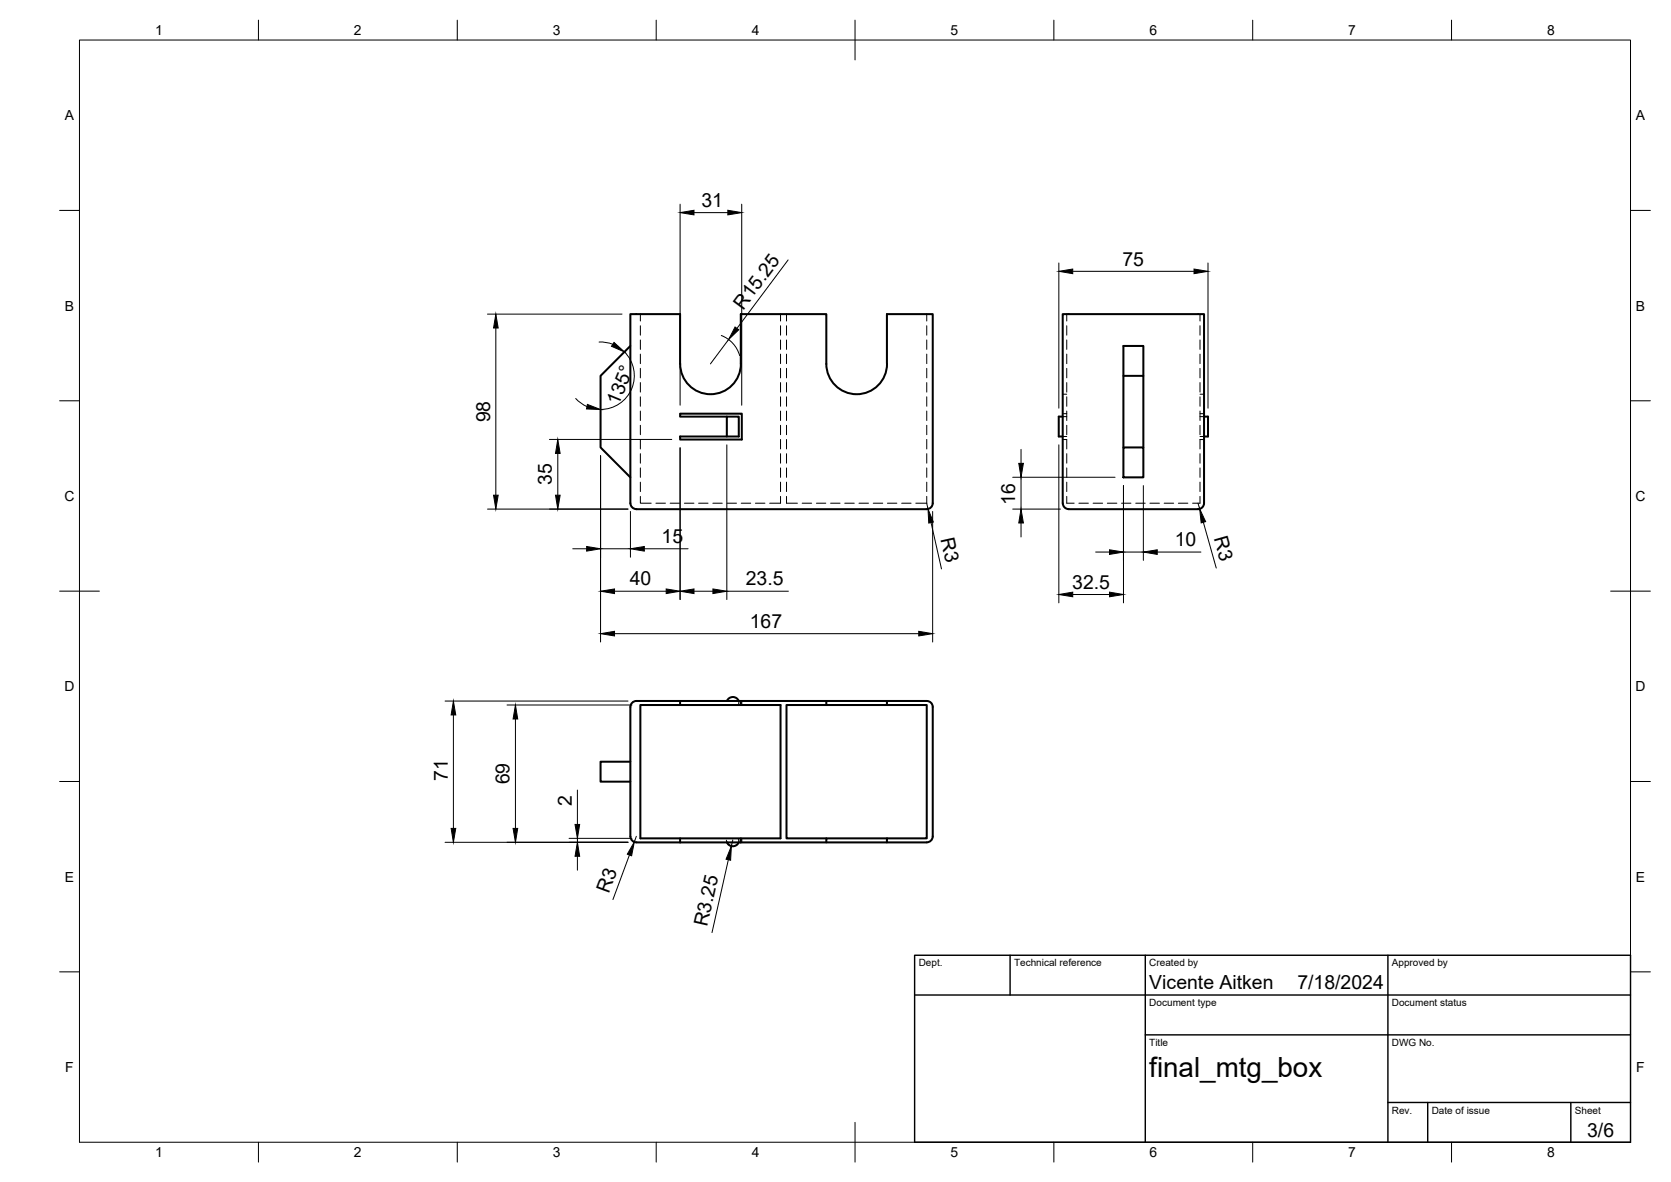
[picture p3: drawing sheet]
<svg xmlns="http://www.w3.org/2000/svg" width="420mm" height="297mm" viewBox="0 0 420 297" stroke-linecap="round" stroke-linejoin="round" font-family="sans-serif">
<!-- layer: Visible -->
<g fill="none" stroke="#000" stroke-width=".51">
<path d="M158.5 86.9l-7.5 7.6v17.9l7.5 7.6M171 91.4v-12.5h-12.5v47.6M171 91.4a7.6 7.6 0 0 0 7.7 7.7 7.6 7.6 0 0 0 7.6-7.7M186.3 91.4v-12.5h21.5v12.5a7.6 7.6 0 0 0 7.6 7.7 7.6 7.6 0 0 0 7.6-7.7v-12.5h11.5v47.5a1.49 1.49 0 0 1-1.5 1.5M282.5 94.5h5v17.9M287.5 94.5v-7.6h-5v25.5M182.8 104.7h-11.8v-.7h15.5v6.5h-15.5v-.8h14.8v-5h-3v5M267.2 104.7h-1v5h1M282.5 112.4h5v7.6h-5zM302.7 104.7h1v5h-1M158.5 126.4a1.49 1.49 0 0 0 1.5 1.5M160 128h73"/>
<path d="M268.7 128h32.5M301.3 127.9a1.49 1.49 0 0 0 1.4-1.5v-47.5h-35.5v47.6a1.54 1.54 0 0 0 1.5 1.4M158.5 177.7v32.5M171 177.2h-10v33.5h35.3v-33.5h-10M171 177.2h15.3M171 176.2v1M182.8 176.2a1.62 1.62 0 0 1 1.5-1 1.62 1.62 0 0 1 1.5 1M186.3 176.2v1M207.8 176.2v1h15.2M207.8 177.2h-10v33.5h10M223 176.2h-63a1.49 1.49 0 0 0-1.5 1.4M158.5 191.4h-7.5v5h7.5"/>
<path d="M158.5 210.2a1.49 1.49 0 0 0 1.5 1.5M160 211.7h11M171 211.7h15.3M171 210.7v1M182.8 211.7a1.62 1.62 0 0 0 1.5 1 1.62 1.62 0 0 0 1.5-1M186.3 211.7h36.7M186.3 210.7v1M223 210.7h-15.2v1M233 211.7a1.49 1.49 0 0 0 1.5-1.5v-32.6a1.49 1.49 0 0 0-1.5-1.4h-10v1h10v33.5h-10v1h10"/>
</g>
<!-- layer: Hidden -->
<g fill="none" stroke="#000" stroke-width=".25">
<path d="M161 78.9v1.8M196.3 78.9v1.8M197.8 78.9v1.8M233 78.9v1.8M268.2 78.9v1.8M301.7 78.9v1.8M161 81.9v2.3M161 85.4v2.4M161 89v2.4M161 92.6v2.4M161 96.1v2.4M161 99.7v2.4"/>
<path d="M196.3 81.9v2.3M196.3 85.4v2.4M196.3 89v2.4M196.3 92.6v2.4M196.3 96.1v2.4M196.3 99.7v2.4M197.8 81.9v2.3M197.8 85.4v2.4M197.8 89v2.4M197.8 92.6v2.4M197.8 96.1v2.4M197.8 99.7v2.4"/>
<path d="M233 81.9v2.3M233 85.4v2.4M233 89v2.4M233 92.6v2.4M233 96.1v2.4M233 99.7v2.4M267.2 99.1h1M268.2 81.9v2.3M268.2 85.4v2.4M268.2 89v2.4M268.2 92.6v2.4M268.2 96.1v2.4"/>
<path d="M268.2 99.7v2.4M301.7 81.9v2.3M301.7 85.4v2.4M301.7 89v2.4M301.7 92.6v2.4M301.7 96.1v2.4M301.7 99.7v2.4M301.7 99.1h1M161 103.3v2.4M161 106.9v2.3M161 110.4v2.4M161 114v2.4"/>
<path d="M161 117.6v2.4M196.3 103.3v2.4M196.3 106.9v2.3M196.3 110.4v2.4M196.3 114v2.4M196.3 117.6v2.4M197.8 103.3v2.4M197.8 106.9v2.3M197.8 110.4v2.4M197.8 114v2.4M197.8 117.6v2.4M233 103.3v2.4"/>
<path d="M233 106.9v2.3M233 110.4v2.4M233 114v2.4M233 117.6v2.4M267.2 109.7h1M267.2 110.5h1v2.3M267.2 104h1M267.2 104.7h1M268.2 103.3v2.4M268.2 106.9v2.3M268.2 114v2.4M268.2 117.6v2.4"/>
<path d="M301.7 103.3v2.4M301.7 106.9v2.3M301.7 114v2.4M301.7 117.6v2.4M301.7 109.7h1M301.7 104h1M301.7 104.7h1M302.7 110.5l-1-.1v2.4M161 124.7v1.8h2.7M161 121.2v2.3M164.9 126.5h2.4M168.5 126.5h2.4"/>
<path d="M172.1 126.5h2.4M175.7 126.5h2.3M179.2 126.5h2.4M182.8 126.5h2.4M186.4 126.5h2.4M189.9 126.5h2.4M196.3 121.2v2.3M196.3 124.7v1.8h-2.8M197.8 124.7v1.8h2.7M197.8 121.2v2.3M201.7 126.5h2.4M205.3 126.5h2.3"/>
<path d="M208.9 126.5h2.3M212.4 126.5h2.4M216 126.5h2.4M219.6 126.5h2.4M223.1 126.5h2.4M226.7 126.5h2.4M233 124.7v1.8h-2.7M233 121.2v2.3M268.2 124.7v1.8h1.9M268.2 121.2v2.3M271.3 126.5h2.4M274.8 126.5h2.4"/>
<path d="M278.4 126.5h2.4M282 126.5h2.4M285.6 126.5h2.4M289.1 126.5h2.4M292.7 126.5h2.4M296.3 126.5h2.4M301.7 124.7v1.8h-1.8M301.7 121.2v2.3M185.8 176.2l-.1 .6-.4 .4M186.5 176.2v1M185.3 210.7l.4 .3 .1 .7M186.5 210.7v1"/>
</g>
<!-- layer: BORDER -->
<g fill="none" stroke="#000" stroke-width=".25">
<path d="M20 10.1h390v276.9h-390zM65 5.1v5M115 5.1v5M165 5.1v5M215 5.1v10M265 5.1v5M315 5.1v5M365 5.1v5M15 52.9h5M410 52.9h5M15 100.7h5M410 100.7h5"/>
<path d="M15 148.6h10M405 148.6h10M15 196.4h5M410 196.4h5M15 244.2h5M410 244.2h5M65 287v5M115 287v5M165 287v5M215 282.1v9.9M265 287v5M315 287v5"/>
<path d="M365 287v5"/>
</g>
<!-- layer: TITLEBLOCK -->
<path d="M230 240.1h180v46.9h-180zM230 250h180M254 240.1v9.9M288 240.1v46.9M349 240.1v46.9M288 260.1h122M349 277.1h61M359 277.1v9.9M395 277.1v9.9" fill="none" stroke="#000" stroke-width=".36"/>
<!-- layer: FD_Dimensions -->
<g fill="none" stroke="#000" stroke-width=".25">
<path d="M171 51.3v50.5M174.5 53.4h8.5M186.5 51.3v50.5M122.6 78.9h33.8M198.2 65.3l-12.9 17.2M266.2 66.1v36.5M269.7 68.2h30.5M303.7 66.1v36.5M124.7 82.4v42M150.6 86l1.8 .1 1.7 .4M157 88.4a8.5 8.5 0 0 1 1.8 9.3 8.5 8.5 0 0 1-7.8 5.2M181.4 84.3a7.6 7.6 0 0 1 4.6 5.1"/>
<path d="M183.2 85.3l-4.6 6.1M138.2 110.4h30.7M140.3 113.9v10.5M144.8 100.1l1.3 1.2 1.5 .9M151 114.5v46.8M171 112.5v38.2M182.8 111.8v38.9M254.6 119.9h25.8M256.7 112.9v3.5M256.7 119.9v8M266.2 111.8v39.7M122.6 127.9h35.3"/>
<path d="M144 137.9h3.5M151 137.9h7.5M158.5 128.5v11.5M162 137.9h11M233 126.4l.3 1.5M234.1 131.3l2.6 11.7M234.5 128.5v32.8M254.6 127.9h12M256.7 131.4v3.5M275.5 138.7h3.5M282.5 122v29.5M282.5 138.7h5"/>
<path d="M287.5 122v18.8M291 138.7h11M301.2 126.4l.4 1.5M302.6 131.3l3.2 11.5M154.5 159.2h76.5M154.5 148.6h13M174.5 148.6h4.8M182.8 148.6h15.4M269.7 149.4h9.3M111.9 176.2h46M114 179.7v28.5M127.5 177.2h31.4"/>
<path d="M129.6 180.7v27.5M145.2 198.6v8.6M111.9 211.7h46M143.1 210.7h15.8M145.2 210.7v1M145.2 215.2v3.5M158.3 214.9l-4.2 11.2M160 210.2l-.5 1.4M182.6 211.1a1.62 1.62 0 0 0 1.7 1.6M183.1 216.1l-4.1 18.3M184.3 211.1l-.4 1.5"/>
</g>
<g fill="#000" stroke="#000" stroke-width=".25">
<path d="M171 53.4l3.5-.6v1.2zM183 52.8l3.5 .6-3.5 .6zM266.2 68.2l3.5-.6v1.2zM300.2 67.6l3.5 .6-3.5 .6zM124.7 78.9l.6 3.5h-1.2zM154.4 86l2.6 2.4-3.2-1.4zM184.8 82.2l1 .7-2.6 2.4zM140.3 110.4l.5 3.5h-1.1zM147.7 101.6l3.3 1.3-3.5-.1zM256.2 116.4h1.1l-.6 3.5zM124.1 124.4h1.2l-.6 3.5zM139.7 124.4h1.1l-.5 3.5z"/>
<path d="M147.5 137.3l3.5 .6-3.5 .6zM158.5 137.9l3.5-.6v1.2zM233.3 127.9l1.4 3.3-1.2 .3zM256.7 127.9l.6 3.5h-1.1zM279 138.2l3.5 .5-3.5 .6zM287.5 138.7l3.5-.5v1.1zM301.6 127.9l1.5 3.2-1.1 .3zM151 159.2l3.5-.5v1.1zM151 148.6l3.5-.6v1.2zM167.5 148l3.5 .6-3.5 .6zM171 148.6l3.5-.6v1.2zM179.3 148l3.5 .6-3.5 .6z"/>
<path d="M231 158.7l3.5 .5-3.5 .6zM266.2 149.4l3.5-.6v1.2zM279 148.8l3.5 .6-3.5 .6zM114 176.2l.6 3.5h-1.2zM129.6 177.2l.6 3.5h-1.2zM113.4 208.2h1.2l-.6 3.5zM129 208.2h1.2l-.6 3.5zM145.2 211.7l.6 3.5h-1.2zM144.6 207.2h1.2l-.6 3.5zM159.5 211.6l-.7 3.5-1.1-.4zM183.9 212.6l-.2 3.6-1.1-.3z"/>
</g>
<text font-size="7" x="289" y="270.6">final_mtg_box</text>
<g font-size="4.9">
<text x="176.4" y="52">31</text>
<text x="282.2" y="66.7">75</text>
<text x="186.8" y="78" transform="rotate(-53 186.8 78)">R15.25</text>
<text x="155.5" y="101.9" transform="rotate(-68 155.5 101.9)">135°</text>
<text x="123.2" y="106.2" transform="rotate(-90 123.2 106.2)">98</text>
<text x="138.8" y="121.9" transform="rotate(-90 138.8 121.9)">35</text>
<text x="255.3" y="126.8" transform="rotate(-90 255.3 126.8)">16</text>
<text x="166.4" y="136.4">15</text>
<text x="236.5" y="135.4" transform="rotate(77 236.5 135.4)">R3</text>
<text x="295.4" y="137.3">10</text>
<text x="305.2" y="135.2" transform="rotate(74 305.2 135.2)">R3</text>
<text x="158.4" y="147.1">40</text>
<text x="187.5" y="147.1">23.5</text>
<text x="269.6" y="147.9">32.5</text>
<text x="188.5" y="157.8">167</text>
<text x="112.6" y="196.3" transform="rotate(-90 112.6 196.3)">71</text>
<text x="128.1" y="197.1" transform="rotate(-90 128.1 197.1)">69</text>
<text x="143.8" y="202.4" transform="rotate(-90 143.8 202.4)">2</text>
<text x="153.1" y="224.6" transform="rotate(-70 153.1 224.6)">R3</text>
<text x="177.8" y="233.1" transform="rotate(-77 177.8 233.1)">R3.25</text>
<text x="289" y="248.5">Vicente Aitken</text>
<text x="326.2" y="248.5">7/18/2024</text>
<text x="399.1" y="285.7">3/6</text>
</g>
<g font-size="3.5">
<text x="39" y="8.8">1</text>
<text x="89" y="8.8">2</text>
<text x="139" y="8.8">3</text>
<text x="189" y="8.8">4</text>
<text x="239" y="8.8">5</text>
<text x="289" y="8.8">6</text>
<text x="339" y="8.8">7</text>
<text x="389" y="8.8">8</text>
<text x="16.3" y="30.2">A</text>
<text x="411.3" y="30.2">A</text>
<text x="16.3" y="78">B</text>
<text x="411.3" y="78">B</text>
<text x="16.2" y="125.9">C</text>
<text x="411.2" y="125.9">C</text>
<text x="16.2" y="173.7">D</text>
<text x="411.2" y="173.7">D</text>
<text x="16.3" y="221.6">E</text>
<text x="411.3" y="221.6">E</text>
<text x="16.4" y="269.4">F</text>
<text x="411.4" y="269.4">F</text>
<text x="39" y="290.8">1</text>
<text x="89" y="290.8">2</text>
<text x="139" y="290.8">3</text>
<text x="189" y="290.8">4</text>
<text x="239" y="290.8">5</text>
<text x="289" y="290.8">6</text>
<text x="339" y="290.8">7</text>
<text x="389" y="290.8">8</text>
</g>
<g font-size="2.5">
<text x="231" y="242.9">Dept.</text>
<text x="255" y="242.9">Technical reference</text>
<text x="289" y="242.9">Created by</text>
<text x="350" y="242.9">Approved by</text>
<text x="289" y="252.8">Document type</text>
<text x="350" y="252.8">Document status</text>
<text x="289" y="262.9">Title</text>
<text x="350" y="262.9">DWG No.</text>
<text x="350" y="279.9">Rev.</text>
<text x="360" y="279.9">Date of issue</text>
<text x="396" y="279.9">Sheet</text>
</g>
</svg>
